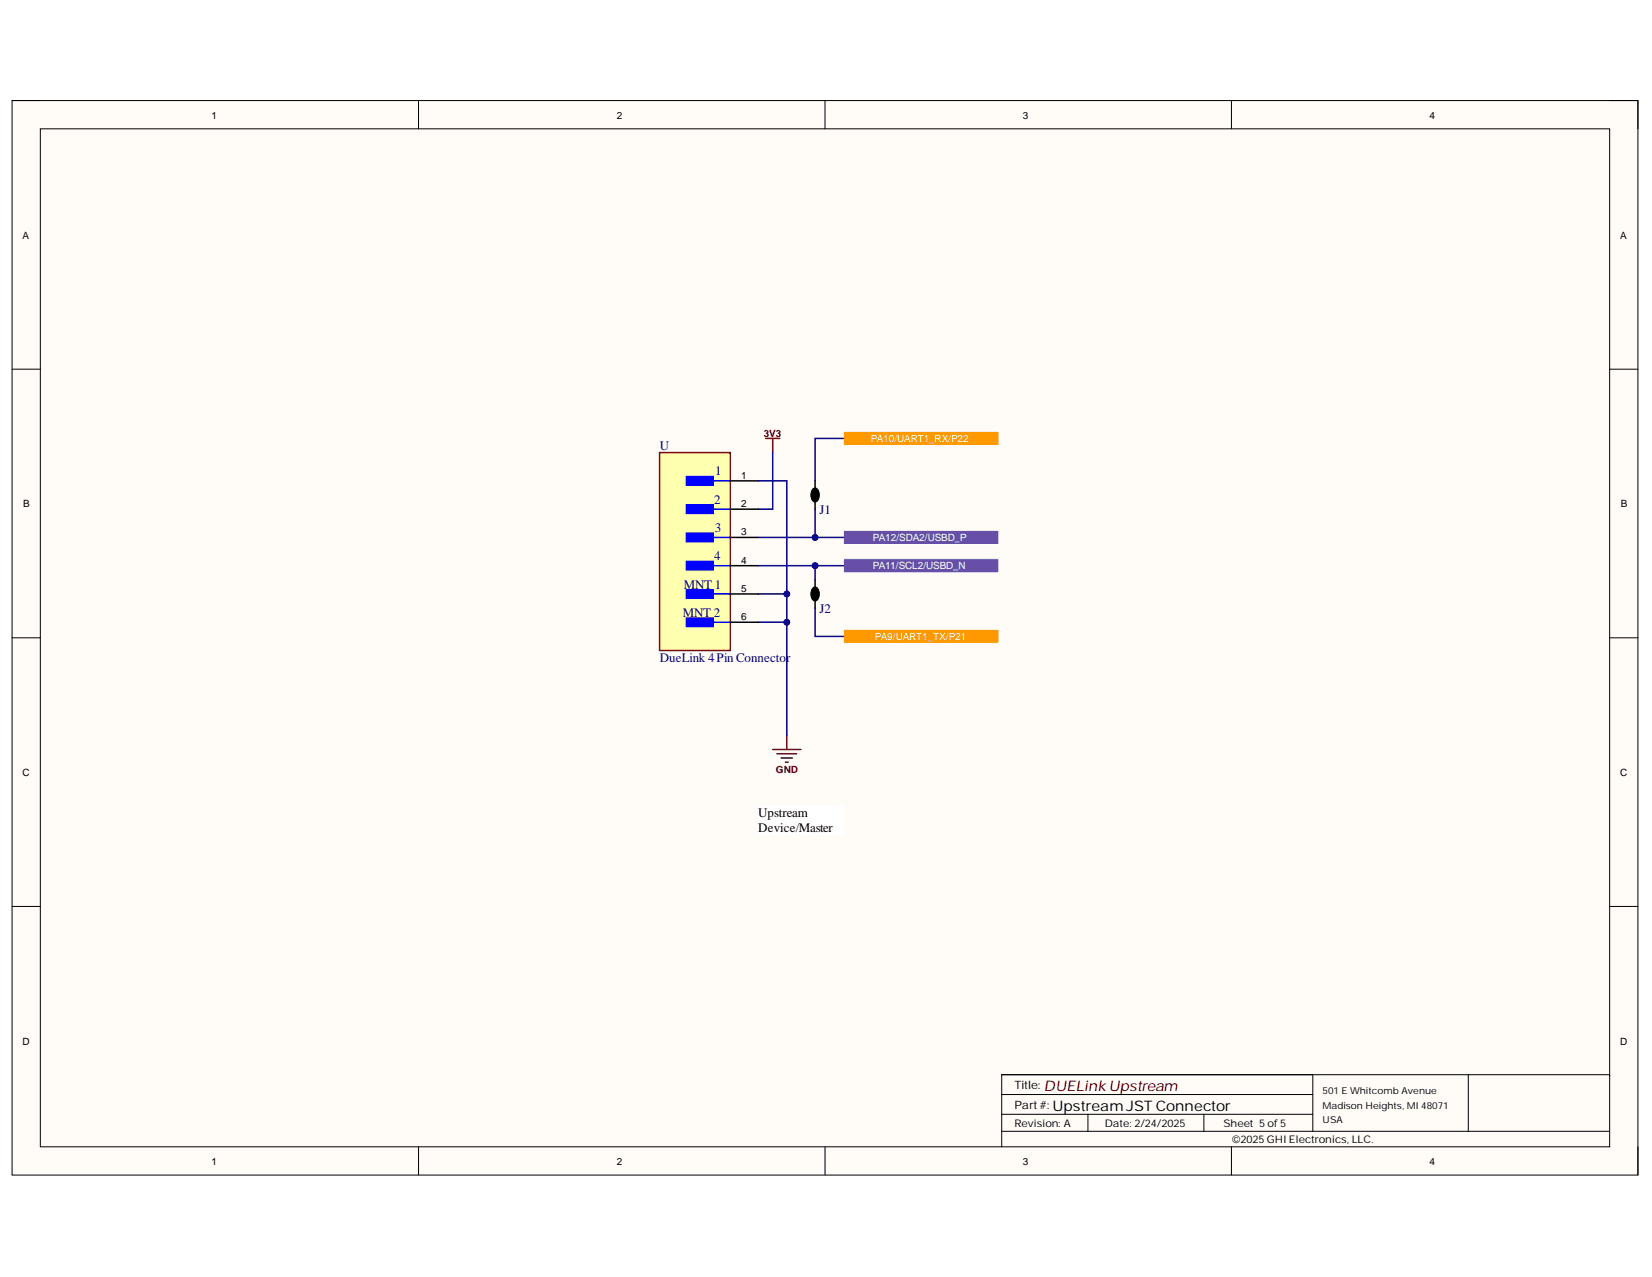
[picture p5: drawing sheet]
<svg xmlns="http://www.w3.org/2000/svg" width="279mm" height="216mm" viewBox="0 0 279 216" stroke-linecap="round" stroke-linejoin="round" font-family="sans-serif">
<path d="M2 17h275v181.7h-275z" fill-rule="evenodd" fill="#fffcf8"/>
<path d="M2 17h275v181.7h-275z" fill="none" stroke="#000" stroke-width=".17"/>
<path d="M6.8 21.8h265.4v172.1h-265.4z" fill-rule="evenodd" fill="#fffcf8"/>
<g fill="none" stroke="#000" stroke-width=".17">
<path d="M2 17h4.8M70.8 17v4.8M139.5 17v4.8M208.3 17v4.8M272.2 17h4.8v4.8M6.8 21.8h265.4v172.1h-265.4zM2 62.4h4.8M272.2 62.4h4.8M2 107.8h4.8M272.2 107.8h4.8M2 153.3h4.8M272.2 153.3h4.8"/>
<path d="M70.8 193.9v4.8M139.5 193.9v4.8M169.4 188.4h52.6M169.4 191.3h102.8M169.4 185.1h52.6M184 188.4v2.9M203.6 188.4v2.9M208.3 193.9v4.8M222 181.7v9.6M248.3 181.7v9.6M272.2 181.9v-.2h-102.8v12.2M277 193.9v4.8"/>
</g>
<path d="M128.3 136.3h14.3v4.8h-14.3z" fill-rule="evenodd" fill="#fff"/>
<path d="M128.3 136.3h14.3v4.8h-14.3z" fill="none" stroke="#fff" stroke-width=".17"/>
<path d="M129.5 74.1h2.4M130.7 74.1v2.4M130.7 126.7h4.8M131.4 127.4h3.3M132.1 128.2h1.9M132.8 128.9h.5M133.1 124.3v2.4" fill="none" stroke="#800000" stroke-width=".25"/>
<path d="M128.3 105.2h4.8" fill="none" stroke="#000080" stroke-width=".25"/>
<circle cx="133.1" cy="105.2" r=".48" fill="#000080"/>
<circle cx="133.1" cy="105.2" r=".48" fill="none" stroke="#000080" stroke-width=".17"/>
<path d="M128.3 100.4h4.8" fill="none" stroke="#000080" stroke-width=".25"/>
<circle cx="133.1" cy="100.4" r=".48" fill="#000080"/>
<circle cx="133.1" cy="100.4" r=".48" fill="none" stroke="#000080" stroke-width=".17"/>
<path d="M130.7 76.5v9.6h-2.4" fill="none" stroke="#000080" stroke-width=".25"/>
<path d="M142.6 106.4h26.3v2.4h-26.3z" fill-rule="evenodd" fill="#f90"/>
<path d="M142.6 106.4h26.3v2.4h-26.3z" fill="none" stroke="#fff" stroke-width=".17"/>
<path d="M142.6 72.9h26.3v2.4h-26.3z" fill-rule="evenodd" fill="#f90"/>
<path d="M142.6 72.9h26.3v2.4h-26.3z" fill="none" stroke="#fff" stroke-width=".17"/>
<path d="M142.6 94.4h26.3v2.4h-26.3z" fill-rule="evenodd" fill="#674ea7"/>
<path d="M142.6 94.4h26.3v2.4h-26.3z" fill="none" stroke="#fff" stroke-width=".17"/>
<path d="M142.6 89.7h26.3v2.4h-26.3z" fill-rule="evenodd" fill="#674ea7"/>
<path d="M142.6 89.7h26.3v2.4h-26.3z" fill="none" stroke="#fff" stroke-width=".17"/>
<path d="M111.6 76.5h11.9v33.5h-11.9z" fill-rule="evenodd" fill="#ffffb0"/>
<path d="M111.6 76.5h11.9v33.5h-11.9z" fill="none" stroke="#800000" stroke-width=".25"/>
<path d="M116.1 80.6h4.5v1.4h-4.5z" fill-rule="evenodd" fill="#00f"/>
<path d="M116.1 80.6h4.5v1.4h-4.5zM118.2 81.3h5.3" fill="none" stroke="#00f" stroke-width=".25"/>
<path d="M116.1 85.4h4.5v1.4h-4.5z" fill-rule="evenodd" fill="#00f"/>
<path d="M116.1 85.4h4.5v1.4h-4.5zM118.2 86.1h5.3" fill="none" stroke="#00f" stroke-width=".25"/>
<path d="M116.1 90.1h4.5v1.5h-4.5z" fill-rule="evenodd" fill="#00f"/>
<path d="M116.1 90.1h4.5v1.5h-4.5zM118.2 90.9h5.3" fill="none" stroke="#00f" stroke-width=".25"/>
<path d="M116.1 94.9h4.5v1.5h-4.5z" fill-rule="evenodd" fill="#00f"/>
<path d="M116.1 94.9h4.5v1.5h-4.5zM118.2 95.6h5.3" fill="none" stroke="#00f" stroke-width=".25"/>
<path d="M116.1 99.7h4.5v1.4h-4.5z" fill-rule="evenodd" fill="#00f"/>
<path d="M116.1 99.7h4.5v1.4h-4.5zM118.2 100.4h5.3" fill="none" stroke="#00f" stroke-width=".25"/>
<path d="M116.1 104.5h4.5v1.4h-4.5z" fill-rule="evenodd" fill="#00f"/>
<path d="M116.1 104.5h4.5v1.4h-4.5zM118.2 105.2h5.3" fill="none" stroke="#00f" stroke-width=".25"/>
<path d="M123.5 81.3h4.8M123.5 86.1h4.8M123.5 90.9h4.8M123.5 95.6h4.8M123.5 100.4h4.8M123.5 105.2h4.8" fill="none" stroke="#000" stroke-width=".25"/>
<path d="M142.6 74.1h-4.7v7.2M137.9 86.1v4.8" fill="none" stroke="#000080" stroke-width=".25"/>
<circle cx="137.9" cy="90.9" r=".48" fill="#000080"/>
<circle cx="137.9" cy="90.9" r=".48" fill="none" stroke="#000080" stroke-width=".17"/>
<path d="M137.9 81.3v4.8" fill="none" stroke="#000" stroke-width=".25"/>
<path d="M137.6 82.6l.3-.1a1.35 1.35 0 0 1 0 2.4 1.4 1.4 0 0 1-.3-2.3z" fill="#000"/>
<path d="M137.6 82.6l.3-.1a1.35 1.35 0 0 1 0 2.4 1.4 1.4 0 0 1-.3-2.3z" fill="none" stroke="#000" stroke-width=".17"/>
<path d="M137.9 95.6v2.4M137.9 102.8v4.8h4.7" fill="none" stroke="#000080" stroke-width=".25"/>
<circle cx="137.9" cy="95.6" r=".48" fill="#000080"/>
<circle cx="137.9" cy="95.6" r=".48" fill="none" stroke="#000080" stroke-width=".17"/>
<path d="M137.9 98v4.8" fill="none" stroke="#000" stroke-width=".25"/>
<path d="M137.6 99.3l.3-.1a1.35 1.35 0 0 1 0 2.4 1.4 1.4 0 0 1-.3-2.3z" fill="#000"/>
<path d="M137.6 99.3l.3-.1a1.35 1.35 0 0 1 0 2.4 1.4 1.4 0 0 1-.3-2.3z" fill="none" stroke="#000" stroke-width=".17"/>
<path d="M128.3 95.6h14.3" fill="none" stroke="#000080" stroke-width=".25"/>
<circle cx="137.9" cy="95.6" r=".48" fill="#000080"/>
<circle cx="137.9" cy="95.6" r=".48" fill="none" stroke="#000080" stroke-width=".17"/>
<path d="M128.3 90.9h14.3" fill="none" stroke="#000080" stroke-width=".25"/>
<circle cx="137.9" cy="90.9" r=".48" fill="#000080"/>
<circle cx="137.9" cy="90.9" r=".48" fill="none" stroke="#000080" stroke-width=".17"/>
<path d="M128.3 81.3h4.8v43" fill="none" stroke="#000080" stroke-width=".25"/>
<circle cx="133.1" cy="100.4" r=".48" fill="#000080"/>
<circle cx="133.1" cy="100.4" r=".48" fill="none" stroke="#000080" stroke-width=".17"/>
<circle cx="133.1" cy="105.2" r=".48" fill="#000080"/>
<circle cx="133.1" cy="105.2" r=".48" fill="none" stroke="#000080" stroke-width=".17"/>
<text font-size="2.5" fill="#800000" x="176.6" y="184.4">DUELink Upstream</text>
<text font-size="2.5" x="178" y="187.8">Upstream JST Connector</text>
<g font-size="2.2" fill="#000080">
<text x="111.6" y="76.1">U</text>
<text x="121" y="80.3">1</text>
<text x="120.8" y="85.2">2</text>
<text x="120.9" y="90">3</text>
<text x="138.6" y="86.9">J1</text>
<text x="120.8" y="94.7">4</text>
<text x="115.6" y="99.5">MNT 1</text>
<text x="115.5" y="104.3">MNT 2</text>
<text x="138.6" y="103.6">J2</text>
<text x="111.6" y="112">DueLink 4Pin Connector</text>
</g>
<g font-size="2.2">
<text x="128.3" y="138.2">Upstream</text>
<text x="128.3" y="140.6">Device/Master</text>
</g>
<g font-size="1.9">
<text x="171.6" y="184.1">Title:</text>
<text x="171.6" y="187.5">Part #:</text>
</g>
<g font-size="1.8">
<text x="171.6" y="190.5">Revision: A</text>
<text x="186.9" y="190.5">Date: 2/24/2025</text>
<text x="206.9" y="190.5">Sheet 5 of 5</text>
<text x="208.4" y="193.3">©2025 GHI Electronics, LLC.</text>
</g>
<g font-size="1.7">
<text x="35.8" y="20">1</text>
<text x="104.3" y="20">2</text>
<text x="173" y="20">3</text>
<text x="241.8" y="20">4</text>
<text x="3.8" y="40.3">A</text>
<text x="274" y="40.3">A</text>
<text x="125.4" y="80.9">1</text>
<text x="3.9" y="85.8">B</text>
<text x="125.4" y="85.8">2</text>
<text x="274.1" y="85.8">B</text>
<text x="125.4" y="90.5">3</text>
<text x="125.4" y="95.3">4</text>
<text x="125.4" y="100.1">5</text>
<text x="125.4" y="104.9">6</text>
<text x="3.8" y="131.2">C</text>
<text x="274" y="131.2">C</text>
<text x="3.8" y="176.6">D</text>
<text x="274" y="176.6">D</text>
<text x="35.8" y="196.9">1</text>
<text x="104.3" y="196.9">2</text>
<text x="173" y="196.9">3</text>
<text x="241.8" y="196.9">4</text>
</g>
<g font-size="1.7" fill="#800000">
<text x="129.2" y="73.8">3V3</text>
<text x="131.2" y="130.7">GND</text>
</g>
<g font-size="1.7" fill="#fff">
<text x="147.3" y="74.8">PA10/UART1_RX/P22</text>
<text x="147.6" y="91.5">PA12/SDA2/USBD_P</text>
<text x="147.6" y="96.2">PA11/SCL2/USBD_N</text>
<text x="148" y="108.3">PA9/UART1_TX/P21</text>
</g>
<g font-size="1.6">
<text x="223.7" y="185">501 E Whitcomb Avenue</text>
<text x="223.7" y="187.4">Madison Heights, MI 48071</text>
<text x="223.7" y="189.8">USA</text>
</g>
</svg>
